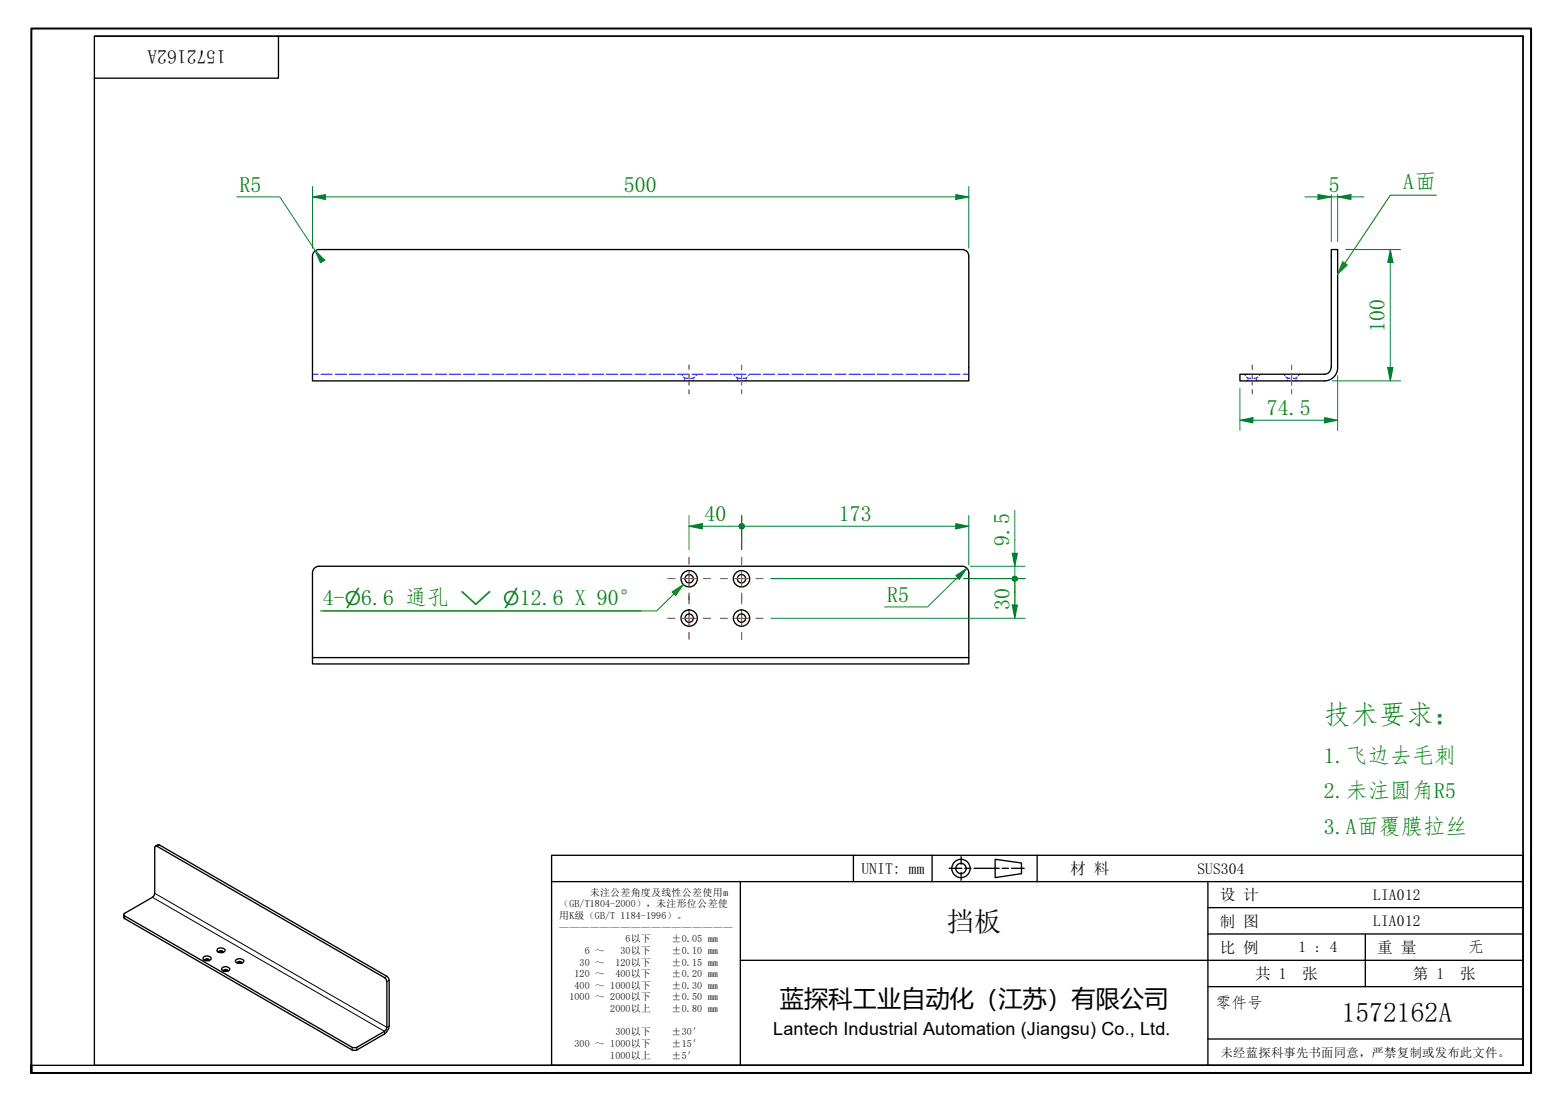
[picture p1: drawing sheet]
<svg xmlns="http://www.w3.org/2000/svg" width="297mm" height="210mm" viewBox="0 0 297 210" stroke-linecap="round" stroke-linejoin="round" font-family="sans-serif">
<g fill="none" stroke="#00f" stroke-width=".19">
<path d="M59.5 71.3h1.1M61.1 71.3h2.1M63.8 71.3h2.2M66.5 71.3h2.2M69.3 71.3h2.1M71.9 71.3h2.3M74.7 71.3h2.1M77.4 71.3h2.2M80.1 71.3h2.2M82.9 71.3h2.1M85.5 71.3h2.3M88.3 71.3h2.1"/>
<path d="M91 71.3h2.2M93.7 71.3h2.2M96.5 71.3h2.1M99.1 71.3h2.2M101.9 71.3h2.1M104.6 71.3h2.1M107.3 71.3h2.2M110 71.3h2.2M112.7 71.3h2.2M115.4 71.3h2.2M118.2 71.3h2.1M120.9 71.3h2.2"/>
<path d="M123.6 71.3h2.2M126.3 71.3h2.2M129 71.3h2.2M129.7 71.3l.2 .2M130.2 71.8l.2 .2M130.4 72h.5M130.4 72v.2M130.4 72.4v.2M131.5 72h.5M131.8 71.3h2.1M132 72v.2M132 72.4v.2"/>
<path d="M132.3 71.8l-.3 .2M132.8 71.3l-.3 .2M134.5 71.3h2.2M137.2 71.3h2.2M139.6 71.3l.3 .2M139.9 71.3h2.1M140.1 71.8l.3 .2M140.4 72h.6M140.4 72v.2M140.4 72.4v.2M141.5 72h.5M142 72v.2"/>
<path d="M142 72.4v.2M142.3 71.8l-.3 .2M142.6 71.3h2.2M142.8 71.3l-.2 .2M145.4 71.3h2.1M148.1 71.3h2.1M150.7 71.3h2.3M153.5 71.3h2.1M156.2 71.3h2.2M158.9 71.3h2.2M161.7 71.3h2.1M164.3 71.3h2.3"/>
<path d="M167.1 71.3h2.1M169.8 71.3h2.2M172.5 71.3h2.2M175.3 71.3h2.1M177.9 71.3h2.2M180.7 71.3h2.1M183.4 71.3h1.1M236.9 71.3l.2 .2M237.4 71.8l.2 .2M237.6 72h.6M237.6 72v.2M237.6 72.4v.2"/>
<path d="M238.8 72h.5M239.3 72v.2M239.3 72.4v.2M239.5 71.8l-.2 .2M240 71.3l-.2 .2M244.4 71.3l.3 .2M244.9 71.8l.2 .2M245.1 72h.6M245.1 72v.2M245.1 72.4v.2M246.3 72h.5M246.8 72v.2"/>
<path d="M246.8 72.4v.2M247 71.8l-.2 .2M247.5 71.3l-.2 .2"/>
</g>
<g fill="none" stroke="#000" stroke-width=".25">
<path d="M60.7 47.5h122.5M183.2 47.5a1.24 1.24 0 0 1 1.3 1.3v23.8h-125v-23.8a1.24 1.24 0 0 1 1.2-1.3M252.2 71.3h-16.1v1.3h16.1M253.4 70a1.24 1.24 0 0 1-1.2 1.3M253.5 70v-22.5h1.2v22.5a2.51 2.51 0 0 1-2.5 2.6M60.7 107.9h122.5M60.7 107.9a1.24 1.24 0 0 0-1.2 1.2v16.2M183.2 107.9a1.24 1.24 0 0 1 1.3 1.2v16.2M59.5 125.3v1.2h125v-1.2M59.5 125.3h125M29.5 161.3l.2-.2 .2 .1 43.3 25 .3 .3 .2 .5v8.7l-.2 .4-.3 .3-5.3 3.1-.7 .1-43.6-25.2v-.4l5.4-3.1 .4-.4zM29.6 161.2l.5-.3h.3l43.3 25.1 .3 .3 .1 .4-.1 9.2-.5 .8-.3 .2-5.3 3.1-.7 .1-43.6-25.2v-.7"/>
<path d="M38.9 182.2a.92 .92 0 0 1 1.3 .4 .97 .97 0 0 1-1.5 .1zM39 182.9l.1-.1a.43 .43 0 0 1 .4-.2 .43 .43 0 0 1 .3 .4l-.2-.1-.5 .1zM41.5 180.7a.96 .96 0 0 1 1.4 .4 .97 .97 0 0 1-1.6-.1zM42.3 184.4a.9 .9 0 0 1 1.5 .2 .93 .93 0 0 1-1.6 0zM42.4 181.4l-.2-.1-.5 .1a.39 .39 0 0 1 .3-.3 .39 .39 0 0 1 .4 .1l.1 .2M43.3 185l-.1-.1-.6 .1a.39 .39 0 0 1 .3-.4 .39 .39 0 0 1 .4 .2l.1 .2M44.9 182.9a.97 .97 0 0 1 1.5 .2 .97 .97 0 0 1-1.6-.1zM45.2 183.5a.45 .45 0 0 1 .4-.4 .45 .45 0 0 1 .4 .3v.1l-.2-.1-.5 .1"/>
<circle cx="131.2" cy="110.2" r="1.56"/>
<circle cx="131.2" cy="117.7" r="1.56"/>
<circle cx="131.2" cy="110.2" r=".79"/>
<circle cx="131.2" cy="117.7" r=".79"/>
<circle cx="141.2" cy="110.2" r="1.56"/>
<circle cx="141.2" cy="117.7" r="1.56"/>
<circle cx="141.2" cy="110.2" r=".79"/>
<circle cx="141.2" cy="117.7" r=".79"/>
</g>
<path d="M23.7 174.5v.5M29 170.9l44.2 25.5v.5M29.5 170.2l44.2 25.5 .4-.3M30.4 160.9l-.5 .3M67.1 199.5v.5M67.9 199.5v.5M73.7 186l-.5 .2M74.1 186.7l-.4 .3" fill="none" stroke="#000" stroke-width=".19"/>
<path d="M6 204.4v-1.5v1.5M6 202.9v-197.5h285.5v199h-285.5" fill="none" stroke="#000" stroke-width=".38"/>
<path d="M18 6.9h272v196h-272zM18 6.9h272M53 6.9v8h-35M290 6.9v196h-284" fill="none" stroke="#000" stroke-width=".25"/>
<g fill="none" stroke="#000" stroke-width=".25">
<path d="M105 162.9h185v40h-185zM105 167.9h185M141 167.9v35M162.5 162.9v5M177.5 162.9v5M180.7 165.4h2.4M183 163.2v1.4M183 166.2v1.5M183.7 165.4h1.2M185.5 165.4h4.7M189.5 163.7l5 .7v2l-5 .8zM190.8 165.4h1.2"/>
<path d="M192.6 165.4h2.4M197.5 162.9v5M230 167.9v35M230 177.9h60M230 172.9h60M260 177.9v10M291.5 162.9v41.5h-186.5M141 182.9h149M230 197.9h60M230 187.9h60"/>
<circle cx="183" cy="165.4" r="1.75"/>
<circle cx="183" cy="165.4" r=".98"/>
</g>
<g fill="none" stroke="#f00" stroke-width=".19">
<path d="M131.2 69.5v.9M131.2 71.2v1M131.2 72.4v1M131.2 74.2v.8M141.2 69.5v.9M141.2 71.2v1M141.2 72.4v1M141.2 74.2v.8M238.4 69.5v.9M238.4 71.2v1M238.4 72.4v1M238.4 74.2v.8"/>
<path d="M245.9 69.5v.9M245.9 71.2v1M245.9 72.4v1M245.9 74.2v.8"/>
</g>
<g fill="none" stroke="#f00" stroke-width=".19">
<path d="M127.1 117.8h1.4M127.1 110.2h1.4M129.9 117.8h2.7M129.9 110.2h2.7M131.2 106.1v1.4M131.2 108.9v2.7M131.2 112.9v2.1M131.2 116.4v2.7M133.9 117.8h1.4M133.9 110.2h1.4M137.2 117.8h1.3M137.2 110.2h1.3"/>
<path d="M139.9 117.8h2.7M139.9 110.2h2.7M141.2 106.1v1.4M141.2 108.9v2.7M141.2 112.9v2.1M141.2 116.4v2.7M144 117.8h1.3M144 110.2h1.3M131.2 120.4v1.4M141.2 120.4v1.4"/>
</g>
<path d="M264.7 70v2.6" fill="none" stroke="#00803f" stroke-width=".19"/>
<path d="M264.2 70h1l-.5 2.6z" fill="#00803f"/>
<path d="M264.7 47.5v2.5M264.2 70h1l-.5 2.6z" fill="none" stroke="#00803f" stroke-width=".19"/>
<path d="M264.7 47.5l.5 2.5h-1z" fill="#00803f"/>
<path d="M256.2 47.5h10.5M264.7 47.5l.5 2.5h-1zM264.7 50v20M253.7 72.6h13M236.1 80h2.5" fill="none" stroke="#00803f" stroke-width=".19"/>
<path d="M236.1 80l2.5-.5v1.1z" fill="#00803f"/>
<path d="M236.1 80l2.5-.5v1.1zM252.2 80h2.5" fill="none" stroke="#00803f" stroke-width=".19"/>
<path d="M252.2 79.5l2.5 .5-2.5 .6z" fill="#00803f"/>
<path d="M254.7 37.5h2.5M236.1 74v8M252.2 79.5l2.5 .5-2.5 .6zM254.7 71.5v10.5M238.6 80h13.6" fill="none" stroke="#00803f" stroke-width=".19"/>
<path d="M254.7 37.5l2.5-.4v.9z" fill="#00803f"/>
<path d="M251 37.5h2.5M254.7 37.5l2.5-.4v.9z" fill="none" stroke="#00803f" stroke-width=".19"/>
<path d="M251 37.1l2.5 .4-2.5 .5z" fill="#00803f"/>
<path d="M59.5 37.5h2.5M248.5 37.5h2.5M251 37.1l2.5 .4-2.5 .5zM253.5 37.5h1.2M253.5 37.1v8.9M254.7 37.1v8.9M257.2 37.5h2.5" fill="none" stroke="#00803f" stroke-width=".19"/>
<path d="M59.5 37.5l2.5-.4v.9z" fill="#00803f"/>
<path d="M59.5 37.5l2.5-.4v.9zM182 37.5h2.5" fill="none" stroke="#00803f" stroke-width=".19"/>
<path d="M182 37.1l2.5 .4-2.5 .5z" fill="#00803f"/>
<path d="M59.5 35.5v11.8M62 37.5h120M182 37.1l2.5 .4-2.5 .5zM184.5 35.5v11.8M60 47.7l1.4 2.1" fill="none" stroke="#00803f" stroke-width=".19"/>
<path d="M60 47.7l1.8 1.9-.8 .5z" fill="#00803f"/>
<path d="M45.1 37.5h8.2l6.7 10.2M60 47.7l1.8 1.9-.8 .5zM60.7 48.8l.7 1M131.2 100.2h2.5" fill="none" stroke="#00803f" stroke-width=".19"/>
<path d="M131.2 100.2l2.5-.5v1z" fill="#00803f"/>
<path d="M131.2 100.2l2.5-.5v1zM138.7 100.2h1.9" fill="none" stroke="#00803f" stroke-width=".19"/>
<circle cx="141.2" cy="100.2" r=".63" fill="#00803f"/>
<path d="M131.2 98.2v6.5M141.2 98.2v6.5M133.7 100.2h5M141.9 100.2h1.8" fill="none" stroke="#00803f" stroke-width=".19"/>
<circle cx="141.2" cy="100.2" r=".63" fill="#00803f"/>
<path d="M182 100.2h2.5" fill="none" stroke="#00803f" stroke-width=".19"/>
<path d="M182 99.7l2.5 .5-2.5 .5z" fill="#00803f"/>
<path d="M141.2 98.2v6.5M182 99.7l2.5 .5-2.5 .5zM184.5 98.2v9.4M143.7 100.2h38.3M193.2 115.2v2.6" fill="none" stroke="#00803f" stroke-width=".19"/>
<path d="M192.7 115.2h1l-.5 2.6z" fill="#00803f"/>
<path d="M192.7 115.2h1l-.5 2.6zM193.2 110.8v1.9" fill="none" stroke="#00803f" stroke-width=".19"/>
<circle cx="193.3" cy="110.3" r=".62" fill="#00803f"/>
<path d="M146.8 117.8h48.4M146.8 110.2h35.9M183.5 110.2h11.7M193.2 110.8v4.4" fill="none" stroke="#00803f" stroke-width=".19"/>
<circle cx="193.3" cy="110.3" r=".62" fill="#00803f"/>
<path d="M193.2 105.4v2.5" fill="none" stroke="#00803f" stroke-width=".19"/>
<path d="M192.7 105.4h1l-.5 2.5z" fill="#00803f"/>
<path d="M193.2 97.2v8.2M146.8 110.2h35.9M183.5 110.2h11.7M184.1 108.2l-1.8 1.8M184.7 107.9h10.5M192.7 105.4h1l-.5 2.5zM193.2 107.9v2.3M193.2 112.7v2.5" fill="none" stroke="#00803f" stroke-width=".19"/>
<path d="M182 109.6l2.1-1.4-1.4 2.1z" fill="#00803f"/>
<path d="M182 109.6l2.1-1.4-1.4 2.1zM182.3 110l.9-.9-6.6 6.5h-8.2" fill="none" stroke="#00803f" stroke-width=".19"/>
<path d="M61.5 116.4h60.5M130.1 111.4l-1.8 1.7" fill="none" stroke="#008000" stroke-width=".19"/>
<path d="M128 112.7l2.1-1.3-1.4 2z" fill="#008000"/>
<path d="M256.1 50.1l-1.4 2.1M128 112.7l2.1-1.3-1.4 2zM128.3 113.1l-3.3 3.3h-64" fill="none" stroke="#008000" stroke-width=".19"/>
<path d="M255.7 49.9l.8 .6-1.8 1.7z" fill="#008000"/>
<path d="M273.5 37.2h-8.8l-8.6 12.9M255.7 49.9l.8 .6-1.8 1.7z" fill="none" stroke="#008000" stroke-width=".19"/>
<text font-size="5.2" fill="#008000" x="252.1" y="137.9">技术要求：</text>
<g font-size="5.2">
<text x="180.3" y="177.3">挡板</text>
<text x="255.5" y="194.7">1572162A</text>
</g>
<text font-size="4.6" x="148.5" y="191.9">蓝探科工业自动化（江苏）有限公司</text>
<g font-size="4.2" fill="#008000">
<text x="45.6" y="36.5">R5</text>
<text x="118.8" y="36.5">500</text>
<text x="253" y="36.5">5</text>
<text x="267.2" y="36">A面</text>
<text x="263.7" y="63.2" transform="rotate(-90 263.7 63.2)">100</text>
<text x="241.2" y="79">74.5</text>
<text x="134.1" y="99.2">40</text>
<text x="159.7" y="99.2">173</text>
<text x="192.2" y="104" transform="rotate(-90 192.2 104)">9.5</text>
<text x="61.5" y="115.2">4-</text>
<text x="68.8" y="115.2">6.6 通孔</text>
<text x="99" y="115.2">12.6 X 90°</text>
<text x="168.9" y="114.6">R5</text>
<text x="192.2" y="116.1" transform="rotate(-90 192.2 116.1)">30</text>
<text x="252.1" y="145.3">1.飞边去毛刺</text>
<text x="252.1" y="152.1">2.未注圆角R5</text>
<text x="252.1" y="158.8">3.A面覆膜拉丝</text>
</g>
<text font-size="3.7" x="43" y="9.6" transform="rotate(180 43 9.6)">1572162A</text>
<g font-size="3.6" fill="#008000">
<text x="65.7" y="115.2">⌀</text>
<text x="87.6" y="115.2">⌵ ⌀</text>
</g>
<text font-size="3.4" x="147.2" y="197.1">Lantech Industrial Automation (Jiangsu) Co., Ltd.</text>
<g font-size="3">
<text x="164" y="166.4">UNIT: mm</text>
<text x="203.8" y="166.5">材 料</text>
<text x="228" y="166.4">SUS304</text>
<text x="232.3" y="171.5">设 计</text>
<text x="261.5" y="171.4">LIA012</text>
<text x="232.3" y="176.5">制 图</text>
<text x="261.5" y="176.4">LIA012</text>
<text x="232.3" y="181.5">比 例</text>
<text x="247.3" y="181.4">1 : 4</text>
<text x="262.3" y="181.5">重 量</text>
<text x="279.5" y="181.4">无</text>
<text x="231.5" y="191.9">零件号</text>
<text x="239" y="186.5">共 1</text>
<text x="248" y="186.5">张</text>
<text x="269" y="186.5">第 1</text>
<text x="278" y="186.5">张</text>
</g>
<text font-size="2.3" x="232.5" y="201.3">未经蓝探科事先书面同意，严禁复制或发布此文件。</text>
<g font-size="1.9">
<text x="106.5" y="172.8">（GB/T1804-2000），未注形位公差使</text>
<text x="112.3" y="170.6">未注公差角度及线性公差使用m</text>
<text x="106.5" y="175">用K级（GB/T 1184-1996）。</text>
<text x="106.5" y="177.3">—————————————————</text>
<text x="119.1" y="179.5">6以下</text>
<text x="127.9" y="179.5">±0.05 mm</text>
<text x="110.4" y="183.9">30 ～</text>
<text x="111.4" y="181.7">6 ～</text>
<text x="117.2" y="183.9">120以下</text>
<text x="118.2" y="181.7">30以下</text>
<text x="127.9" y="181.7">±0.10 mm</text>
<text x="127.9" y="183.9">±0.15 mm</text>
<text x="108.5" y="190.5">1000 ～ 2000以下</text>
<text x="109.4" y="186.1">120 ～</text>
<text x="109.4" y="188.3">400 ～ 1000以下</text>
<text x="117.2" y="186.1">400以下</text>
<text x="127.9" y="186.1">±0.20 mm</text>
<text x="127.9" y="188.3">±0.30 mm</text>
<text x="127.9" y="190.5">±0.50 mm</text>
<text x="116.2" y="192.8">2000以上</text>
<text x="117.2" y="197.2">300以下</text>
<text x="127.9" y="192.8">±0.80 mm</text>
<text x="127.9" y="197.2">±30′</text>
<text x="109.4" y="199.4">300 ～ 1000以下</text>
<text x="116.2" y="201.6">1000以上</text>
<text x="127.9" y="199.4">±15′</text>
<text x="127.9" y="201.6">±5′</text>
</g>
</svg>
